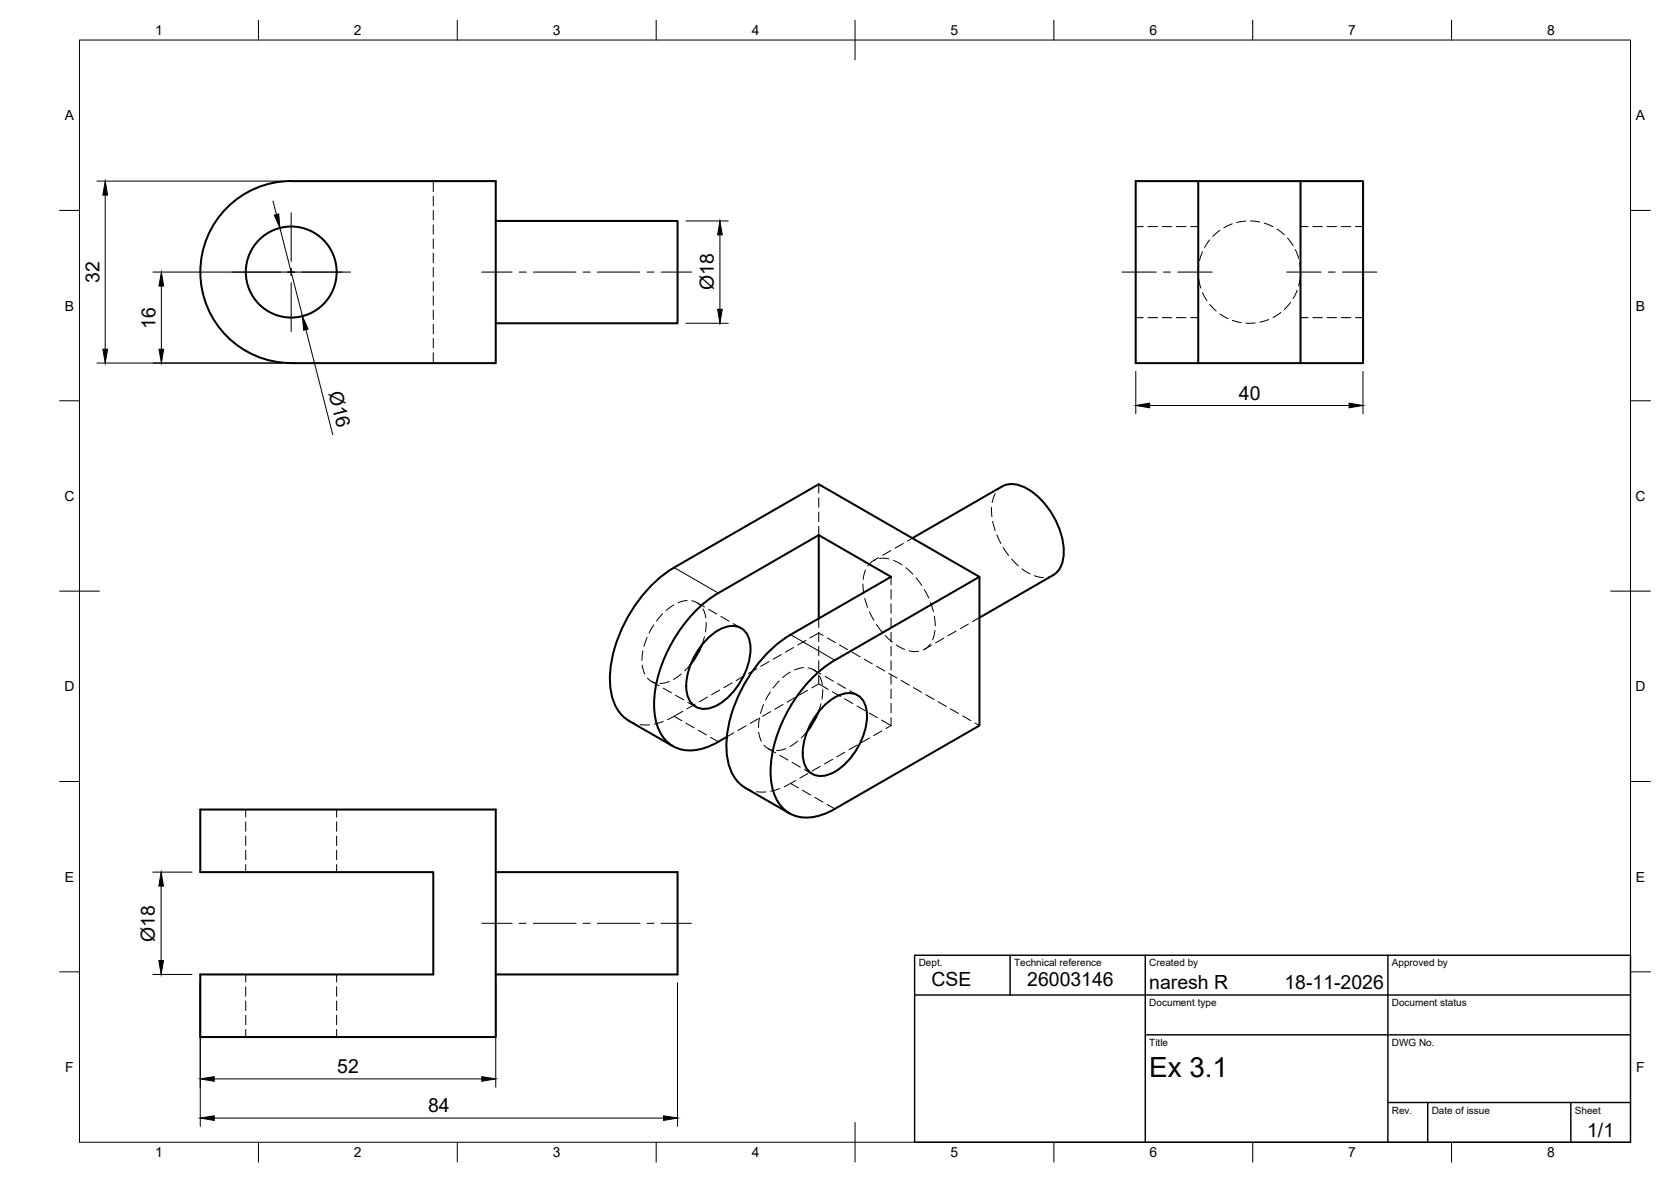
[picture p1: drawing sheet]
<svg xmlns="http://www.w3.org/2000/svg" width="420mm" height="297mm" viewBox="0 0 420 297" stroke-linecap="round" stroke-linejoin="round" font-family="sans-serif">
<!-- layer: Hidden -->
<g fill="none" stroke="#000" stroke-width=".25">
<path d="M108.9 45.5v2.6M108.9 49.3v2.4M108.9 52.9v2.4M108.9 56.5v2.4M285.6 56.9h1.9M288.6 56.9h2.4M292.2 56.9h2.4M295.8 56.9h2.4M299.4 56.9h1.9M306.7 57.9l-1.8 1.5M309.8 56.3l-2.1 .9M313.3 55.6l-2.3 .3"/>
<path d="M314.4 55.5l2.4 .3M317.9 56.1l2.2 .9M321.1 57.6l1.8 1.4M323.7 59.8l1.4 1.9M327 56.9h1.9M330.1 56.9h2.4M333.7 56.9h2.4M337.2 56.9h2.4M340.8 56.9h1.9M108.9 60.1v2.3M108.9 63.6v2.4M108.9 67.2v2.4"/>
<path d="M108.9 70.8v2.4M108.9 74.3v2.4M108.9 77.9v2.4M285.6 79.8h1.9M288.6 79.8h2.4M292.2 79.8h2.4M295.8 79.8h2.4M299.4 79.8h1.9M301.4 66.6l-.1 2.4M301.4 70.2l.5 2.2M302.3 63.3l-.7 2.2M302.4 73.5l1.1 2.1"/>
<path d="M304.2 60.3l-1.3 1.9M304.2 76.5l1.6 1.7M306.7 78.9l2.1 1.2M322.1 78.5l-2 1.3M324.5 76l-1.6 1.8M325.7 62.7l.8 2.2M326.2 72.9l-1.1 2.1M326.8 66l.2 2.4M327 69.5l-.5 2.3M327 79.8h1.9M330.1 79.8h2.4M333.7 79.8h2.4"/>
<path d="M337.2 79.8h2.4M340.8 79.8h1.9M108.9 81.5v2.4M108.9 85.1v2.3M108.9 88.6v2.7M309.9 80.5l2.2 .6M315.6 81.2h-2.3M319 80.3l-2.2 .7M205.9 121.7v2.2M205.9 125.1v2.4M205.9 128.7v2.4M205.9 132.3v2.2"/>
<path d="M224 138.4l-2 1.1M227.1 136.6l-2.1 1.2M229.4 135.2l-1.3 .8M249.3 127.5l.1 2.3M249.6 131l.6 2.3M250.2 124l-.7 2.3M250.7 134.4l1 2.2M252 122.2l-1 .9M252.2 137.6l1.4 2M164.4 157l-1.2 2.1M166.6 154.2l-1.5 1.8M169.4 152l-1.9 1.4"/>
<path d="M172.8 150.9l-2.3 .6M173.9 151l1.1 .3 1 .8M175.2 151.4l1.9 1.1M176.7 153l.8 2.3M177.1 160l-.7 2.1M177.6 156.4l-.2 2.4M178.2 153.1l2 1.2M181.3 154.9l2 1.2M184.4 156.7l1.9 1.1M205.9 155.4v2.3M205.9 158.9v2.4M207 159.7l-1.1-.6-2.2 1.2"/>
<path d="M217 146.8l.2 2.4M217.4 150.4l.8 2.2M217.6 143.3l-.6 2.3M218.6 153.8l1.1 2.1M220 140.7l-1.2 .8-.6 .7M220.4 156.9l1.4 1.9M220.9 140.1l-1.3 .8M221.2 140.3l2.3 .2M222.6 159.7l1.8 1.7M224 145v2M224 148.2v2.3M224 151.8v2.3"/>
<path d="M224 155.3v2.4M224 158.9v2.4M224.7 140.8l2.1 1.2M227.8 142.7l1.7 1.6M230.3 145.2l1.5 1.9M232.4 148.2l1.1 2.1M234 151.4l.7 2.3M234.9 154.9l.3 2.4M235.1 158.4l-.6 2.3M240.4 158.6l-2.1 1.2M243.5 156.8l-2.1 1.2M246.3 155.2l-1.8 1"/>
<path d="M254.4 140.5l1.6 1.7M256.9 142.9l2.1 1.3M260.1 144.7l2.3 .4M264.8 144.5l-1.2 .5M161.5 167.1l.6 2.3M161.7 163.6l-.3 2.3M162.7 160.2l-.8 2.2M162.8 170.4l.8 .7 1.2 .5M163.8 171.2l1.9 1.1M166.8 172.9l2 1.2M168.3 171.3l-2.3 .5M169.9 174.7l2 1.2"/>
<path d="M171.3 169.4l-1.9 1.3M171.7 178.8l-3.8 2.1M173 176.5l1.9 1.1M173.7 166.9l-1.5 1.7M174.8 177l-2.1 1.1M177.9 175.2l-2.1 1.2M181 173.4l-2.1 1.2M184.1 171.6l-2.1 1.2M187.2 169.8l-2.1 1.2M190.3 168l-2.1 1.2M192 177l-.8 2.3M193.4 166.3l-2.1 1.2"/>
<path d="M193.7 173.9l-1.2 2M193.8 178.8l-2.1 1.2M195.9 171.1l-1.5 1.8M196.4 164.5l-2 1.2M196.9 177l-2.1 1.2M198.7 168.9l-1.9 1.4M199.5 162.7l-2 1.2M200 175.2l-2.1 1.3M202.1 167.8l-2.3 .6M202.6 160.9l-2 1.2M203.1 173.5l-2.1 1.2M203.2 167.8l1.1 .4 1 .7"/>
<path d="M204.5 168.3l1.9 1.1M205.9 169.6v2.3l-1.8 1M205.9 162.5v2.3M205.9 166v2.4M205.9 171.9l2.3 1.3M206 169.9l.8 2.2M206.4 176.9l-.7 2.1M206.9 173.3l-.2 2.4M207.5 170l2 1.2M208 160.3l2.1 1.2M209.3 173.8l2 1.2M210.6 171.8l2 1.2"/>
<path d="M211.1 162.1l2.1 1.2M212.4 175.6l2 1.2M213.7 173.6l1.9 1.1M214.2 163.9l2.1 1.2M215.5 177.4l2 1.2M217.3 165.7l2.1 1.1M218.6 179.2l2 1.2M220.4 167.4l2.1 1.2M223.5 169.2l2.1 1.2M224 162.5v2.3M224 166v2.4M224 169.6v2.4"/>
<path d="M224 173.2v2.4M224 176.7v2.4M225.3 162.1l2.2 1.1M226.6 171l2 1.2M228.6 163.6l2.4 .1M229.7 172.8l2 1.2M232.8 174.6l2 1.2M233.9 161.8l-.6 .7-1.2 .8M234.2 162.2l-1.7 1M235.9 176.3l2 1.2M237.3 160.4l-2.1 1.2M239 178.1l2 1.2"/>
<path d="M242.1 179.9l2 1.2M158.1 181.1l1.7 .7M160.9 182.1h2.4M166.8 181.3l-2.3 .7M184.5 184.2l-1.7 1M187.4 198l1.7 .7M187.6 182.4l-2.1 1.2M190.2 199h2.4M190.7 180.6l-2.1 1.2M190.8 184l.6 2.3M191 180.5l-.3 2.3M192.1 187.3l.8 .7 1.2 .5"/>
<path d="M193.1 188.1l1.9 1.1M196.1 198.2l-2.3 .6M196.1 189.8l2 1.2M197.6 188.1l-2.3 .5M199.2 191.6l2 1.2M200.1 196.1l-2.9 1.6M200.6 186.3l-2 1.3M202.2 193.4l2 1.1M203 183.8l-1.5 1.6M203.2 194.4l-2.1 1.1M206.2 192.6l-2 1.2M209.4 190.8l-2.1 1.2"/>
<path d="M212.4 189l-2 1.2M215.5 187.2l-2 1.2M218.6 185.4l-2 1.2M221.7 181l2.3 1.3M221.7 183.7l-2 1.2M224 180.3v2M224 182.3l-1.2 .8M245.2 181.7l1.1 .6M61.8 203.4v1.9M61.8 206.5v2.4M61.8 210.1v2.4M61.8 213.7v2.4"/>
<path d="M61.8 217.3v1.9M84.6 203.4v1.9M84.6 206.5v2.4M84.6 210.1v2.4M84.6 213.7v2.4M84.6 217.3v1.9M61.8 244.9v1.9M61.8 248v2.4M61.8 251.6v2.3M61.8 255.1v2.4M61.8 258.7v1.9M84.6 244.9v1.9"/>
<path d="M84.6 248v2.4M84.6 251.6v2.3M84.6 255.1v2.4M84.6 258.7v1.9"/>
</g>
<!-- layer: Visible -->
<g fill="none" stroke="#000" stroke-width=".51">
<path d="M124.7 55.5h45.7v25.7h-45.7M301.3 45.5v45.8h-15.7v-45.8h41.4M327 45.5v45.8M327 45.5h15.7v45.8h-15.7M73.2 91.2a22.9 22.9 0 0 1-22.8-22.8 22.9 22.9 0 0 1 22.8-22.9h51.5v45.8h-51.5M301.3 91.3h25.7M205.9 134.5v20.9M229.4 135.2l22.6-13a6.6 6.6 0 0 1 7 1 20 20 0 0 1 8.5 16.1 6.1 6.1 0 0 1-2.7 5.2l-18.5 10.7M169.5 142.6l36.4-20.9 40.4 23.3-36.4 20.9a35.6 35.6 0 0 0-16.1 28 11.8 11.8 0 0 0 4.2 10.2 10.3 10.3 0 0 0 10.4 0l1.5-.8M169.5 142.6a35.5 35.5 0 0 0-16.1 28.6 11.4 11.4 0 0 0 4.7 9.9l11.1 6.4M246.3 145v37.3l-36.4 21M176.5 162.1a19.5 19.5 0 0 1-2.8 4.8"/>
<path d="M177.7 160.7a8.4 8.4 0 0 1 7.9-3.2 5.2 5.2 0 0 1 3.1 5.6 17.4 17.4 0 0 1-9.2 14.5 4.6 4.6 0 0 1-6.9-4 17.1 17.1 0 0 1 5.1-12.9zM205.7 179a19.5 19.5 0 0 1-2.7 4.8M207 177.6a8.4 8.4 0 0 1 7.9-3.2 5.2 5.2 0 0 1 3.1 5.5 17.4 17.4 0 0 1-9.2 14.6 4.6 4.6 0 0 1-6.9-4 17.1 17.1 0 0 1 5.1-12.9zM180.6 186.4a11.7 11.7 0 0 1-10.9 1.4 10.3 10.3 0 0 1-5.2-9 33.8 33.8 0 0 1 8-22.5 29.6 29.6 0 0 1 8.1-7.3l25.3-14.5 18.1 10.5-25.2 14.5a35.5 35.5 0 0 0-16.1 28.6 11.4 11.4 0 0 0 4.7 9.9M182.8 185.2l-2.2 1.2M187.4 198l11.1 6.4M50.4 203.4h74.3v57.2h-74.3v-15.7h58.5v-25.7h-58.5zM124.7 219.2h45.7v25.7h-45.7"/>
<circle cx="73.2" cy="68.4" r="11.4"/>
</g>
<!-- layer: Visible Narrow -->
<path d="M169.5 142.6l11.1 6.4M198.8 159.5l11.1 6.4" fill="none" stroke="#000" stroke-width=".25"/>
<!-- layer: Hidden Narrow -->
<path d="M169.5 180l1.9 1.1M172.5 181.7l2 1.2M175.6 183.5l2 1.2M178.7 185.3l1.9 1.1M198.8 196.9l1.9 1.1M201.8 198.6l2 1.2M204.9 200.4l2 1.2M208 202.2l1.9 1.1" fill="none" stroke="#000" stroke-width=".25"/>
<!-- layer: BORDER -->
<g fill="none" stroke="#000" stroke-width=".25">
<path d="M20 10.1h390v276.9h-390zM65 5.1v5M115 5.1v5M165 5.1v5M215 5.1v10M265 5.1v5M315 5.1v5M365 5.1v5M15 52.9h5M410 52.9h5M15 100.7h5M410 100.7h5"/>
<path d="M15 148.6h10M405 148.6h10M15 196.4h5M410 196.4h5M15 244.2h5M410 244.2h5M65 287v5M115 287v5M165 287v5M215 282.1v9.9M265 287v5M315 287v5"/>
<path d="M365 287v5"/>
</g>
<!-- layer: TITLEBLOCK -->
<path d="M230 240.1h180v46.9h-180zM230 250h180M254 240.1v9.9M288 240.1v46.9M349 240.1v46.9M288 260.1h122M349 277.1h61M359 277.1v9.9M395 277.1v9.9" fill="none" stroke="#000" stroke-width=".36"/>
<!-- layer: Smart Centers -->
<g fill="none" stroke="#000" stroke-width=".25">
<path d="M73.2 53.5v12.2M58.3 68.4h12.2M72.3 68.4h1.8M73.2 67.5v1.8M73.2 71.1v12.2M75.9 68.4h12.2M121.1 68.4h7.7M130.5 68.4h1.8M134.1 68.4h10.7M146.6 68.4h1.8M150.2 68.4h10.7M162.7 68.4h1.8"/>
<path d="M166.2 68.4h7.7M282.1 68.4h8.6M292.5 68.4h1.8M296.1 68.4h8.7M323.5 68.4h8.7M334 68.4h1.7M337.5 68.4h8.7M121.1 232h7.7M130.5 232h1.8M134.1 232h10.7M146.6 232h1.8M150.2 232h10.7"/>
<path d="M162.7 232h1.8M166.2 232h7.7"/>
</g>
<!-- layer: FD_Dimensions -->
<g fill="none" stroke="#000" stroke-width=".25">
<path d="M24.4 45.5h46.7M26.5 49v38.7M68.6 50.5l.9 3.4M70.4 57.3l5.7 22.1M172.5 55.5h10.6M181 59v18.7M38.5 68.4h47.5M40.6 71.9v15.8M24.4 91.2h46.7M76.9 82.8l6.8 26.4M172.5 81.2h10.6M285.6 93.3v10.7"/>
<path d="M342.7 93.3v10.7M289.1 101.9h50.1M38.4 219.2h9.9M40.5 222.7v18.7M38.4 244.9h9.9M50.4 247v36.1M124.7 247v26.2M170.3 247v36.1M53.9 271.1h67.2M53.9 281h113"/>
</g>
<g fill="#000" stroke="#000" stroke-width=".25">
<path d="M26.5 45.5l.6 3.5h-1.2zM69 54.1l1.1-.3 .3 3.5zM181 55.5l.6 3.5h-1.2zM40.6 68.4l.5 3.5h-1.1zM180.4 77.7h1.2l-.6 3.5zM25.9 87.7h1.2l-.6 3.5zM40 87.7h1.1l-.5 3.5zM76.1 79.4l1.4 3.3-1.2 .3zM285.6 101.9l3.5-.6v1.2zM339.2 101.3l3.5 .6-3.5 .6zM40.5 219.2l.6 3.5h-1.2zM39.9 241.4h1.2l-.6 3.5z"/>
<path d="M50.4 271.1l3.5-.5v1.1zM121.1 270.6l3.6 .5-3.6 .6zM50.4 281l3.5-.6v1.2zM166.9 280.4l3.4 .6-3.4 .6z"/>
</g>
<text font-size="7" x="289" y="270.6">Ex 3.1</text>
<g font-size="4.9">
<text x="25" y="71.1" transform="rotate(-90 25 71.1)">32</text>
<text x="179.5" y="73" transform="rotate(-90 179.5 73)">Ø18</text>
<text x="39.1" y="82.7" transform="rotate(-90 39.1 82.7)">16</text>
<text x="82.6" y="98.8" transform="rotate(76 82.6 98.8)">Ø16</text>
<text x="311.5" y="100.4">40</text>
<text x="39" y="236.7" transform="rotate(-90 39 236.7)">Ø18</text>
<text x="234.2" y="247.8">CSE</text>
<text x="258.3" y="247.7">26003146</text>
<text x="289" y="248.5">naresh R</text>
<text x="323" y="248.5">18-11-2026</text>
<text x="84.8" y="269.7">52</text>
<text x="107.7" y="279.5">84</text>
<text x="399.1" y="285.7">1/1</text>
</g>
<g font-size="3.5">
<text x="39" y="8.8">1</text>
<text x="89" y="8.8">2</text>
<text x="139" y="8.8">3</text>
<text x="189" y="8.8">4</text>
<text x="239" y="8.8">5</text>
<text x="289" y="8.8">6</text>
<text x="339" y="8.8">7</text>
<text x="389" y="8.8">8</text>
<text x="16.3" y="30.2">A</text>
<text x="411.3" y="30.2">A</text>
<text x="16.3" y="78">B</text>
<text x="411.3" y="78">B</text>
<text x="16.2" y="125.9">C</text>
<text x="411.2" y="125.9">C</text>
<text x="16.2" y="173.7">D</text>
<text x="411.2" y="173.7">D</text>
<text x="16.3" y="221.6">E</text>
<text x="411.3" y="221.6">E</text>
<text x="16.4" y="269.4">F</text>
<text x="411.4" y="269.4">F</text>
<text x="39" y="290.8">1</text>
<text x="89" y="290.8">2</text>
<text x="139" y="290.8">3</text>
<text x="189" y="290.8">4</text>
<text x="239" y="290.8">5</text>
<text x="289" y="290.8">6</text>
<text x="339" y="290.8">7</text>
<text x="389" y="290.8">8</text>
</g>
<g font-size="2.5">
<text x="231" y="242.9">Dept.</text>
<text x="255" y="242.9">Technical reference</text>
<text x="289" y="242.9">Created by</text>
<text x="350" y="242.9">Approved by</text>
<text x="289" y="252.8">Document type</text>
<text x="350" y="252.8">Document status</text>
<text x="289" y="262.9">Title</text>
<text x="350" y="262.9">DWG No.</text>
<text x="350" y="279.9">Rev.</text>
<text x="360" y="279.9">Date of issue</text>
<text x="396" y="279.9">Sheet</text>
</g>
</svg>
